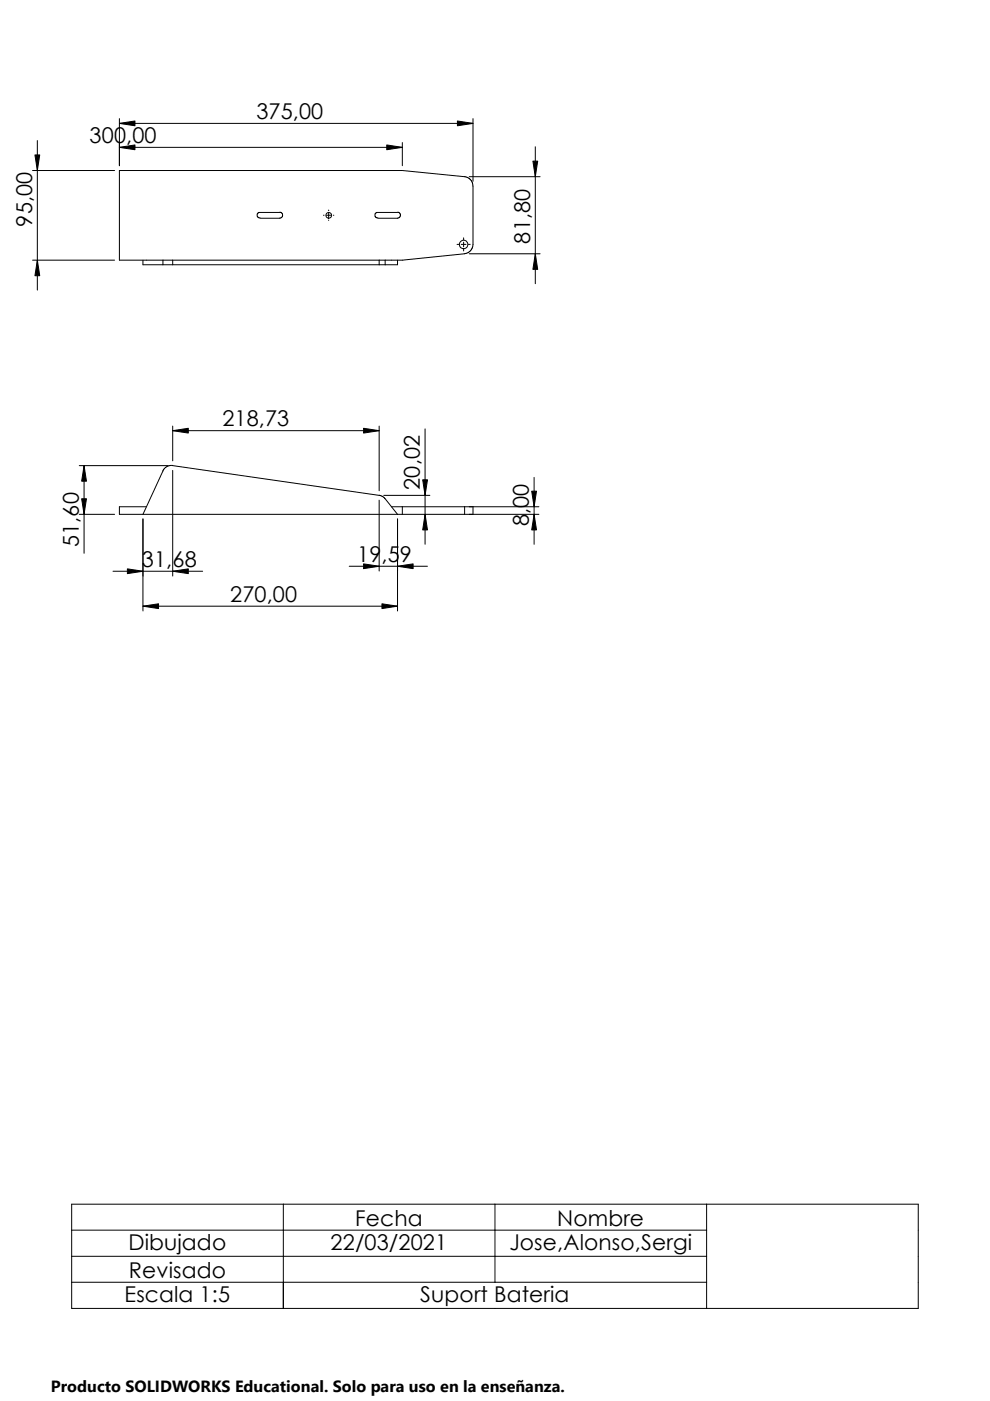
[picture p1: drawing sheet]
<svg xmlns="http://www.w3.org/2000/svg" width="210mm" height="297mm" viewBox="0 0 210 297" stroke-linecap="round" stroke-linejoin="round" font-family="sans-serif">
<g fill="none" stroke="#000" stroke-width=".21">
<path d="M6.9 36.2h17.4M7.4 32.9h1l-.5 3.3zM7.9 29.8v31.7M25.3 31.2l3.3-.5v1zM25.3 26.2l3.3-.5v1zM25.3 36.2h60l13.4 1.3 1.1 .6 .4 .9v13.2l-.2 .6-.5 .6-1 .4-13.2 1.4h-60zM25.3 25.1v10M25.3 31.2h60M25.3 26.2h75M82 30.7l3.3 .5-3.3 .5zM85.3 30.2v4.9M97 25.7l3.3 .5-3.3 .5z"/>
<path d="M99.5 37.5h15M100.3 25.1v13.3M113 34.2h1l-.5 3.3zM113.5 31.1v29.1M6.9 55.2h17.4M7.9 55.2l.5 3.3h-1zM30.3 55.2v.9h54v-.9M34.5 55.2v.9M36.6 55.2v.9M59.3 45h.3l.3 .4v.4l-.4 .4-4.4 .1M59.3 45h-4.4l-.4 .4v.4l.3 .3 .3 .1M68.6 45.6h.1"/>
<path d="M69.2 45.6h1M69.7 44.5v.2M69.7 45.2v.9M69.7 46.7h.1M70.7 45.6h.1M80.4 55.2v.9M81.7 55.2v.9M84.3 45h.3l.3 .4v.4l-.4 .4-4.4 .1M84.3 45h-4.5l-.3 .4v.4l.3 .3 .3 .1M96.9 51.8h.4M97.8 51.8h1M98.3 50.4v.4"/>
<path d="M98.3 51.3v1M98.3 52.8v.4M99.3 51.8h.4M99.5 53.8h15M113.5 53.8l.5 3.3h-1zM16.8 98.7h18.8M17.8 98.7l.5 3.3h-1zM17.8 98.7v18.6M36.6 91.3l3.3-.5v1zM36.6 90.3v7.4M36.6 99.7v22.4M36.6 91.3h43.8"/>
<path d="M77.1 90.8l3.3 .5-3.3 .5zM80.4 90.3v13.8M90.1 90.9v24.5M16.8 109.1h7.5M17.3 105.7h1l-.5 3.4zM30.3 109.1l4.3-9.5 .7-.6 .8-.3 44.5 6.3 1 .6 2.7 3.5M30.3 110v19.5M31 107.4h-5.7v1.7h89M77.1 119.5l3.3 .6-3.3 .5zM80.4 106v15.1M81.4 105h9.7M83 107.4h31.3"/>
<path d="M84.3 110v19.5M85.3 107.4v1.7M89.6 101.7h1l-.5 3.3zM90.1 109.1l.5 3.3h-1zM98.5 107.4v1.7M100.3 107.4v1.7M112.7 104.1h1l-.5 3.3zM113.2 109.1l.5 3.3h-1zM113.2 101.2v14.2M24 121.1h19M27 120.6l3.3 .5-3.3 .5zM30.3 128.5l3.3-.5v1z"/>
<path d="M30.3 128.5h54M36.6 121.1l3.3-.5v1zM74 120.1h16.6M81 128l3.3 .5-3.3 .5zM84.3 120.1l3.3-.6v1.1zM15.2 255.3h179.5v22.1h-179.5zM60.1 255.3v22.1M104.9 255.3v16.6M149.8 255.3v22.1M15.2 260.8h134.6M15.2 266.4h134.6M15.2 271.9h134.6"/>
<circle cx="69.7" cy="45.7" r=".61"/>
<circle cx="98.3" cy="51.8" r=".9"/>
</g>
<g fill="#000">
<path d="M7.4 32.9h1l-.5 3.3zM25.3 31.2l3.3-.5v1zM25.3 26.2l3.3-.5v1zM82 30.7l3.3 .5-3.3 .5zM97 25.7l3.3 .5-3.3 .5zM113 34.2h1l-.5 3.3zM7.9 55.2l.5 3.3h-1zM113.5 53.8l.5 3.3h-1zM17.8 98.7l.5 3.3h-1zM36.6 91.3l3.3-.5v1zM77.1 90.8l3.3 .5-3.3 .5zM17.3 105.7h1l-.5 3.4z"/>
<path d="M89.6 101.7h1l-.5 3.3zM90.1 109.1l.5 3.3h-1zM112.7 104.1h1l-.5 3.3zM113.2 109.1l.5 3.3h-1zM30.3 128.5l3.3-.5v1zM27 120.6l3.3 .5-3.3 .5zM36.6 121.1l3.3-.5v1zM77.1 119.5l3.3 .6-3.3 .5zM81 128l3.3 .5-3.3 .5zM84.3 120.1l3.3-.6v1.1z"/>
</g>
<path d="M10.8 291.5h104.2v5.5h-104.2z" fill="#fff"/>
<g font-size="4.6">
<text x="54.4" y="25.2">375,00</text>
<text x="19" y="30.3">300,00</text>
<text x="6.8" y="48" transform="rotate(-90 6.8 48)">95,00</text>
<text x="112.4" y="51.6" transform="rotate(-90 112.4 51.6)">81,80</text>
<text x="47.2" y="90.4">218,73</text>
<text x="89" y="103.8" transform="rotate(-90 89 103.8)">20,02</text>
<text x="112.1" y="111.5" transform="rotate(-90 112.1 111.5)">8,00</text>
<text x="16.7" y="116" transform="rotate(-90 16.7 116)">51,60</text>
<text x="75.7" y="119.1">19,59</text>
<text x="30.1" y="120.2">31,68</text>
<text x="48.8" y="127.6">270,00</text>
<text x="75.3" y="259.8">Fecha</text>
<text x="118.1" y="259.8">Nombre</text>
<text x="27.2" y="264.9">Dibujado</text>
<text x="70.1" y="264.9">22/03/2021</text>
<text x="108" y="264.9">Jose,Alonso,Sergi</text>
<text x="26.4" y="276">Escala 1:5</text>
<text x="27.3" y="270.9">Revisado</text>
<text x="89.1" y="276">Suport Bateria</text>
</g>
<text font-size="3.4" x="10.8" y="295.2">Producto SOLIDWORKS Educational. Solo para uso en la enseñanza.</text>
</svg>
